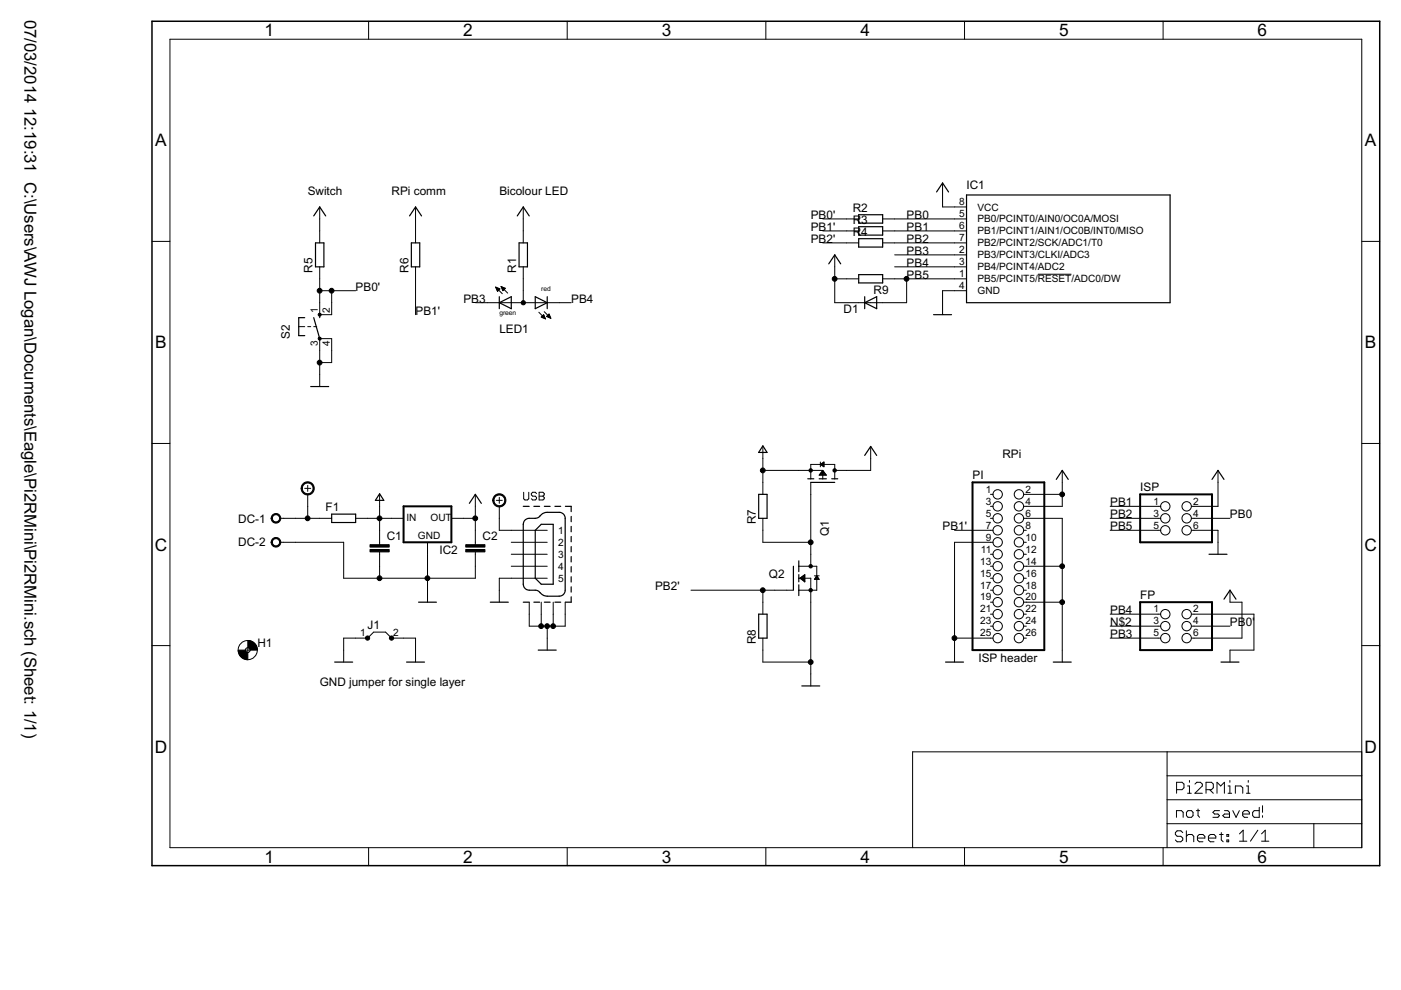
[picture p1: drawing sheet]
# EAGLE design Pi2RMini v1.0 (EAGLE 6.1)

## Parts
C1  10u  C-EUC0805  [C0805]
C2  10u  C-EUC0805  [C0805]
D1  DIODE-MICROMELF-R  [MICROMELF-R]
DC  W237-02P  [W237-132]
F1  R-EU_R1210  [R1210]
FP  PINHD-2X3  [2X03]
H1  MOUNT-HOLE3.0  [3,0]
IC1  TINY13-20SSU  [8S1]
IC2  MCP1700TT  [SOT-23]
ISP  PINHD-2X3  [2X03]
J1  J5MM  [05]
LED1  DUOLED-CA  [SOT-23]
PI  PINHD-2X13  [2X13]
Q1  SQ231ES  [SOT-23]
Q2  2N7002  [SOT-23]
R1  270R  R-EU_R0805  [R0805]
R2  10k  R-EU_R0805  [R0805]
R3  10k  R-EU_R0805  [R0805]
R4  0R  R-EU_R0805  [R0805]
R5  10k  R-EU_R0805  [R0805]
R6  10k  R-EU_R0805  [R0805]
R7  10k  R-EU_R0805  [R0805]
R8  10k  R-EU_R0805  [R0805]
R9  10k  R-EU_R0805  [R0805]
S2  10-XX  [B3F-10XX]
USB  MOLEX-47346-0001  [MOLEX-47364-0001]

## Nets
+3V3: C2.1 D1.C FP.6 IC1.8(VCC) IC2.2(OUT) ISP.2 R1.2 R5.2 R6.2 R9.2
+5V: PI.2 PI.4 Q1.3(D)
+5V/1: DC.1 F1.1 USB.1
GND: C1.2 C2.2 DC.2 FP.2 IC1.4(GND) IC2.1(GND) ISP.6 J1.1 J1.2 PI.6 PI.9 PI.14 PI.20 PI.25 Q2.2(S) R8.1 S2.3(P) S2.4(P1) USB.5 USB.GND1 USB.GND2 USB.GND3 USB.GND4
N$2: FP.3 LED1.3(A) R1.1
N$12: Q1.1(G) Q2.3(D) R7.1
PB0: IC1.5(PB0/PCINT0/AIN0/OC0A/MOSI) ISP.4 R2.2
PB0': FP.4 R2.1 R5.1 S2.1(S) S2.2(S1)
PB1: IC1.6(PB1/PCINT1/AIN1/OC0B/INT0/MISO) ISP.1 R3.2
PB1': PI.7 R3.1 R6.1
PB2: IC1.7(PB2/PCINT2/SCK/ADC1/T0) ISP.3 R4.2
PB2': Q2.1(G) R4.1 R8.2
PB3: FP.5 IC1.2(PB3/PCINT3/CLKI/ADC3) LED1.2(CG)
PB4: FP.1 IC1.3(PB4/PCINT4/ADC2) LED1.1(CR)
PB5: D1.A IC1.1(PB5/PCINT5/!RESET!/ADC0/DW) ISP.5 R9.1
V+: C1.1 F1.2 IC2.3(IN) Q1.2(S) R7.2
Unconnected: PI.1 PI.3 PI.5 PI.8 PI.10 PI.11 PI.12 PI.13 PI.15 PI.16 PI.17 PI.18 PI.19 PI.21 PI.22 PI.23 PI.24 PI.26 USB.2 USB.3 USB.4

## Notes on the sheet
- Switch | RPi comm | Bicolour LED
- RPi
- ISP header
- GND jumper for single layer
